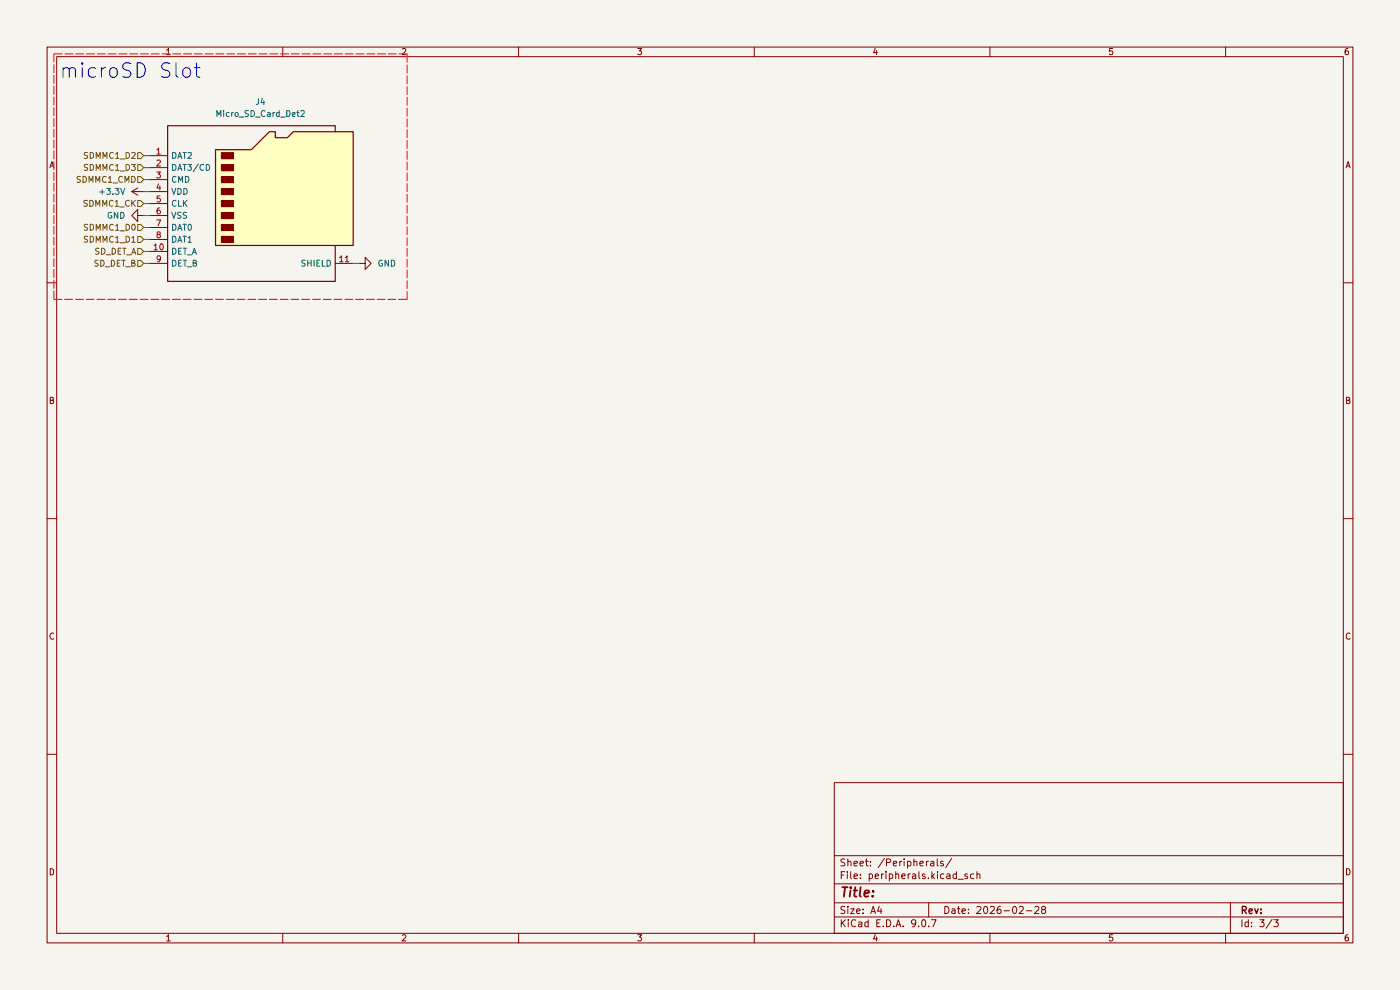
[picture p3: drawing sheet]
(kicad_sch
 (version 20250114)
 (generator "eeschema")
 (generator_version "9.0")
 (paper "A4")
 (title_block
  (date "2026-02-28"))
 (lib_symbols
  (symbol "Connector:Micro_SD_Card_Det2" (exclude_from_sim no) (in_bom yes) (on_board yes)
   (property "Reference" "J" (at -16.51 17.78 0) (effects (font (size 1.27 1.27))))
   (property "Value" "Micro_SD_Card_Det2" (at 16.51 17.78 0) (effects (font (size 1.27 1.27)) (justify right)))
   (property "Footprint" "" (at 52.07 17.78 0) (effects (font (size 1.27 1.27)) (hide yes)))
   (property "Datasheet" "https://www.hirose.com/en/product/document?clcode=&productname=&series=DM3&documenttype=Catalog&lang=en&documentid=D49662_en" (at 2.54 2.54 0) (effects (font (size 1.27 1.27)) (hide yes)))
   (property "Description" "Micro SD Card Socket with two card detection pins" (at 0 0 0) (effects (font (size 1.27 1.27)) (hide yes)))
   (symbol "Micro_SD_Card_Det2_0_1"
    (polyline (pts (xy -8.89 -8.89) (xy -8.89 11.43) (xy -1.27 11.43) (xy 2.54 15.24) (xy 3.81 15.24) (xy 3.81 13.97) (xy 6.35 13.97) (xy 7.62 15.24) (xy 20.32 15.24) (xy 20.32 -8.89) (xy -8.89 -8.89)) (stroke (width 0.254) (type default)) (fill (type background)))
    (rectangle (start -7.62 10.795) (end -5.08 9.525) (stroke (width 0.254) (type default)) (fill (type outline)))
    (rectangle (start -7.62 8.255) (end -5.08 6.985) (stroke (width 0.254) (type default)) (fill (type outline)))
    (rectangle (start -7.62 5.715) (end -5.08 4.445) (stroke (width 0.254) (type default)) (fill (type outline)))
    (rectangle (start -7.62 3.175) (end -5.08 1.905) (stroke (width 0.254) (type default)) (fill (type outline)))
    (rectangle (start -7.62 0.635) (end -5.08 -0.635) (stroke (width 0.254) (type default)) (fill (type outline)))
    (rectangle (start -7.62 -1.905) (end -5.08 -3.175) (stroke (width 0.254) (type default)) (fill (type outline)))
    (rectangle (start -7.62 -4.445) (end -5.08 -5.715) (stroke (width 0.254) (type default)) (fill (type outline)))
    (rectangle (start -7.62 -6.985) (end -5.08 -8.255) (stroke (width 0.254) (type default)) (fill (type outline)))
    (polyline (pts (xy 16.51 15.24) (xy 16.51 16.51) (xy -19.05 16.51) (xy -19.05 -16.51) (xy 16.51 -16.51) (xy 16.51 -8.89)) (stroke (width 0.254) (type default)) (fill (type none))))
   (symbol "Micro_SD_Card_Det2_1_1"
    (pin bidirectional line (at -22.86 10.16 0) (length 3.81) (name "DAT2" (effects (font (size 1.27 1.27)))) (number "1" (effects (font (size 1.27 1.27)))))
    (pin bidirectional line (at -22.86 7.62 0) (length 3.81) (name "DAT3/CD" (effects (font (size 1.27 1.27)))) (number "2" (effects (font (size 1.27 1.27)))))
    (pin input line (at -22.86 5.08 0) (length 3.81) (name "CMD" (effects (font (size 1.27 1.27)))) (number "3" (effects (font (size 1.27 1.27)))))
    (pin power_in line (at -22.86 2.54 0) (length 3.81) (name "VDD" (effects (font (size 1.27 1.27)))) (number "4" (effects (font (size 1.27 1.27)))))
    (pin input line (at -22.86 0 0) (length 3.81) (name "CLK" (effects (font (size 1.27 1.27)))) (number "5" (effects (font (size 1.27 1.27)))))
    (pin power_in line (at -22.86 -2.54 0) (length 3.81) (name "VSS" (effects (font (size 1.27 1.27)))) (number "6" (effects (font (size 1.27 1.27)))))
    (pin bidirectional line (at -22.86 -5.08 0) (length 3.81) (name "DAT0" (effects (font (size 1.27 1.27)))) (number "7" (effects (font (size 1.27 1.27)))))
    (pin bidirectional line (at -22.86 -7.62 0) (length 3.81) (name "DAT1" (effects (font (size 1.27 1.27)))) (number "8" (effects (font (size 1.27 1.27)))))
    (pin passive line (at -22.86 -10.16 0) (length 3.81) (name "DET_A" (effects (font (size 1.27 1.27)))) (number "10" (effects (font (size 1.27 1.27)))))
    (pin passive line (at -22.86 -12.7 0) (length 3.81) (name "DET_B" (effects (font (size 1.27 1.27)))) (number "9" (effects (font (size 1.27 1.27)))))
    (pin passive line (at 20.32 -12.7 180) (length 3.81) (name "SHIELD" (effects (font (size 1.27 1.27)))) (number "11" (effects (font (size 1.27 1.27))))))
   (embedded_fonts no))
  (symbol "power:+3.3V"
   (power)
   (pin_numbers (hide yes))
   (pin_names
    (offset 0) (hide yes)) (exclude_from_sim no) (in_bom yes) (on_board yes)
   (property "Reference" "#PWR" (at 0 -3.81 0) (effects (font (size 1.27 1.27)) (hide yes)))
   (property "Value" "+3.3V" (at 0 3.556 0) (effects (font (size 1.27 1.27))))
   (property "Footprint" "" (at 0 0 0) (effects (font (size 1.27 1.27)) (hide yes)))
   (property "Datasheet" "" (at 0 0 0) (effects (font (size 1.27 1.27)) (hide yes)))
   (property "Description" "Power symbol creates a global label with name \"+3.3V\"" (at 0 0 0) (effects (font (size 1.27 1.27)) (hide yes)))
   (symbol "+3.3V_0_1"
    (polyline (pts (xy -0.762 1.27) (xy 0 2.54)) (stroke (width 0) (type default)) (fill (type none)))
    (polyline (pts (xy 0 2.54) (xy 0.762 1.27)) (stroke (width 0) (type default)) (fill (type none)))
    (polyline (pts (xy 0 0) (xy 0 2.54)) (stroke (width 0) (type default)) (fill (type none))))
   (symbol "+3.3V_1_1"
    (pin power_in line (at 0 0 90) (length 0) (name "~" (effects (font (size 1.27 1.27)))) (number "1" (effects (font (size 1.27 1.27))))))
   (embedded_fonts no))
  (symbol "power:GND"
   (power)
   (pin_numbers (hide yes))
   (pin_names
    (offset 0) (hide yes)) (exclude_from_sim no) (in_bom yes) (on_board yes)
   (property "Reference" "#PWR" (at 0 -6.35 0) (effects (font (size 1.27 1.27)) (hide yes)))
   (property "Value" "GND" (at 0 -3.81 0) (effects (font (size 1.27 1.27))))
   (property "Footprint" "" (at 0 0 0) (effects (font (size 1.27 1.27)) (hide yes)))
   (property "Datasheet" "" (at 0 0 0) (effects (font (size 1.27 1.27)) (hide yes)))
   (property "Description" "Power symbol creates a global label with name \"GND\" , ground" (at 0 0 0) (effects (font (size 1.27 1.27)) (hide yes)))
   (symbol "GND_0_1"
    (polyline (pts (xy 0 0) (xy 0 -1.27) (xy 1.27 -1.27) (xy 0 -2.54) (xy -1.27 -1.27) (xy 0 -1.27)) (stroke (width 0) (type default)) (fill (type none))))
   (symbol "GND_1_1"
    (pin power_in line (at 0 0 270) (length 0) (name "~" (effects (font (size 1.27 1.27)))) (number "1" (effects (font (size 1.27 1.27))))))
   (embedded_fonts no)))
 (text "microSD Slot"
  (exclude_from_sim no)
  (at 27.686 15.24 0)
  (effects (font (size 3.048 3.048))))
 (wire
  (pts (xy 30.48 45.72) (xy 31.75 45.72))
  (stroke (width 0) (type default)))
 (wire
  (pts (xy 30.48 35.56) (xy 31.75 35.56))
  (stroke (width 0) (type default)))
 (wire
  (pts (xy 30.48 38.1) (xy 31.75 38.1))
  (stroke (width 0) (type default)))
 (wire
  (pts (xy 74.93 55.88) (xy 76.2 55.88))
  (stroke (width 0) (type default)))
 (wire
  (pts (xy 30.48 55.88) (xy 31.75 55.88))
  (stroke (width 0) (type default)))
 (wire
  (pts (xy 30.48 48.26) (xy 31.75 48.26))
  (stroke (width 0) (type default)))
 (wire
  (pts (xy 30.48 40.64) (xy 31.75 40.64))
  (stroke (width 0) (type default)))
 (wire
  (pts (xy 30.48 50.8) (xy 31.75 50.8))
  (stroke (width 0) (type default)))
 (wire
  (pts (xy 30.48 43.18) (xy 31.75 43.18))
  (stroke (width 0) (type default)))
 (wire
  (pts (xy 30.48 33.02) (xy 31.75 33.02))
  (stroke (width 0) (type default)))
 (wire
  (pts (xy 30.48 53.34) (xy 31.75 53.34))
  (stroke (width 0) (type default)))
 (hierarchical_label "SDMMC1_D0"
  (shape input)
  (at 30.48 48.26 180)
  (effects (font (size 1.27 1.27)) (justify right)))
 (hierarchical_label "SDMMC1_D3"
  (shape input)
  (at 30.48 35.56 180)
  (effects (font (size 1.27 1.27)) (justify right)))
 (hierarchical_label "SDMMC1_CMD"
  (shape input)
  (at 30.48 38.1 180)
  (effects (font (size 1.27 1.27)) (justify right)))
 (hierarchical_label "SD_DET_B"
  (shape input)
  (at 30.48 55.88 180)
  (effects (font (size 1.27 1.27)) (justify right)))
 (hierarchical_label "SDMMC1_CK"
  (shape input)
  (at 30.48 43.18 180)
  (effects (font (size 1.27 1.27)) (justify right)))
 (hierarchical_label "SD_DET_A"
  (shape input)
  (at 30.48 53.34 180)
  (effects (font (size 1.27 1.27)) (justify right)))
 (hierarchical_label "SDMMC1_D2"
  (shape input)
  (at 30.48 33.02 180)
  (effects (font (size 1.27 1.27)) (justify right)))
 (hierarchical_label "SDMMC1_D1"
  (shape input)
  (at 30.48 50.8 180)
  (effects (font (size 1.27 1.27)) (justify right)))
 (rule_area
  (polyline (pts (xy 11.43 11.43) (xy 11.43 63.5) (xy 86.36 63.5) (xy 86.36 11.43)) (stroke (width 0) (type dash)) (fill (type none))))
 (symbol
  (lib_id "power:GND")
  (at 30.48 45.72 270)
  (unit 1)
  (exclude_from_sim no)
  (in_bom yes)
  (on_board yes)
  (dnp no)
  (fields_autoplaced yes)
  (property "Reference" "#PWR060" (at 24.13 45.72 0) (effects (font (size 1.27 1.27)) (hide yes)))
  (property "Value" "GND" (at 26.67 45.7199 90) (effects (font (size 1.27 1.27)) (justify right)))
  (property "Footprint" "" (at 30.48 45.72 0) (effects (font (size 1.27 1.27)) (hide yes)))
  (property "Datasheet" "" (at 30.48 45.72 0) (effects (font (size 1.27 1.27)) (hide yes)))
  (property "Description" "Power symbol creates a global label with name \"GND\" , ground" (at 30.48 45.72 0) (effects (font (size 1.27 1.27)) (hide yes)))
  (pin "1"))
 (symbol
  (lib_id "Connector:Micro_SD_Card_Det2")
  (at 54.61 43.18 0)
  (unit 1)
  (exclude_from_sim no)
  (in_bom yes)
  (on_board yes)
  (dnp no)
  (fields_autoplaced yes)
  (property "Reference" "J4" (at 55.245 21.59 0) (effects (font (size 1.27 1.27))))
  (property "Value" "Micro_SD_Card_Det2" (at 55.245 24.13 0) (effects (font (size 1.27 1.27))))
  (property "Footprint" "Connector_Card:microSD_HC_Hirose_DM3BT-DSF-PEJS" (at 106.68 25.4 0) (effects (font (size 1.27 1.27)) (hide yes)))
  (property "Datasheet" "https://www.hirose.com/en/product/document?clcode=&productname=&series=DM3&documenttype=Catalog&lang=en&documentid=D49662_en" (at 57.15 40.64 0) (effects (font (size 1.27 1.27)) (hide yes)))
  (property "Description" "Micro SD Card Socket with two card detection pins" (at 54.61 43.18 0) (effects (font (size 1.27 1.27)) (hide yes)))
  (pin "1")
  (pin "3")
  (pin "7")
  (pin "4")
  (pin "8")
  (pin "5")
  (pin "11")
  (pin "2")
  (pin "6")
  (pin "9")
  (pin "10"))
 (symbol
  (lib_id "power:+3.3V")
  (at 30.48 40.64 90)
  (unit 1)
  (exclude_from_sim no)
  (in_bom yes)
  (on_board yes)
  (dnp no)
  (fields_autoplaced yes)
  (property "Reference" "#PWR059" (at 34.29 40.64 0) (effects (font (size 1.27 1.27)) (hide yes)))
  (property "Value" "+3.3V" (at 26.67 40.6399 90) (effects (font (size 1.27 1.27)) (justify left)))
  (property "Footprint" "" (at 30.48 40.64 0) (effects (font (size 1.27 1.27)) (hide yes)))
  (property "Datasheet" "" (at 30.48 40.64 0) (effects (font (size 1.27 1.27)) (hide yes)))
  (property "Description" "Power symbol creates a global label with name \"+3.3V\"" (at 30.48 40.64 0) (effects (font (size 1.27 1.27)) (hide yes)))
  (pin "1"))
 (symbol
  (lib_id "power:GND")
  (at 76.2 55.88 90)
  (unit 1)
  (exclude_from_sim no)
  (in_bom yes)
  (on_board yes)
  (dnp no)
  (fields_autoplaced yes)
  (property "Reference" "#PWR061" (at 82.55 55.88 0) (effects (font (size 1.27 1.27)) (hide yes)))
  (property "Value" "GND" (at 80.01 55.8799 90) (effects (font (size 1.27 1.27)) (justify right)))
  (property "Footprint" "" (at 76.2 55.88 0) (effects (font (size 1.27 1.27)) (hide yes)))
  (property "Datasheet" "" (at 76.2 55.88 0) (effects (font (size 1.27 1.27)) (hide yes)))
  (property "Description" "Power symbol creates a global label with name \"GND\" , ground" (at 76.2 55.88 0) (effects (font (size 1.27 1.27)) (hide yes)))
  (pin "1")))
